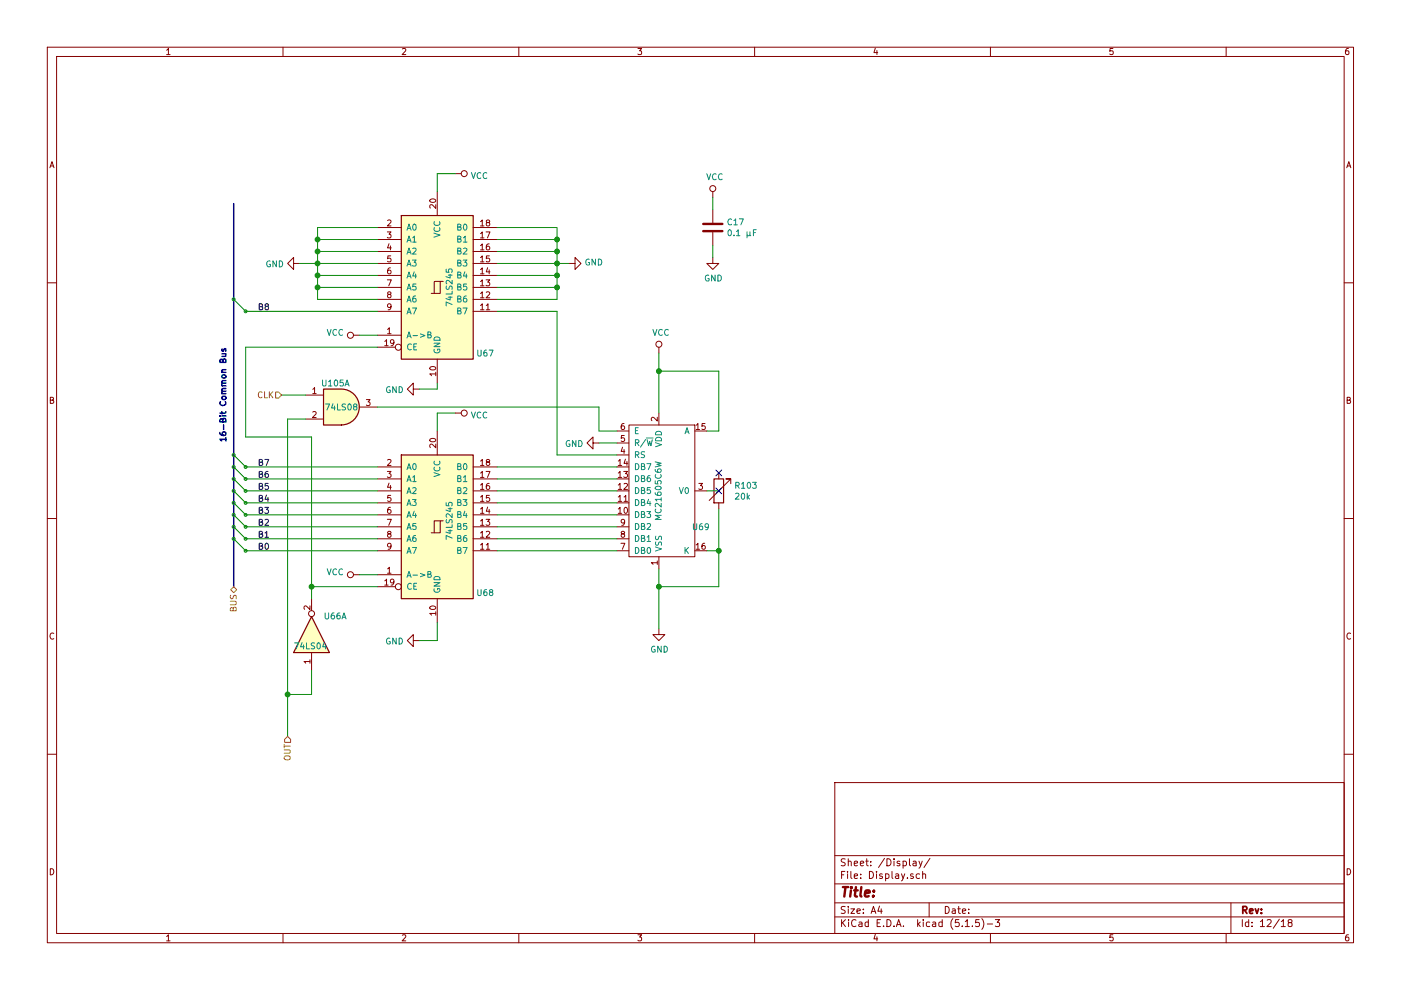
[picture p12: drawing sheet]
EESchema Schematic File Version 4
EELAYER 30 0
EELAYER END
$Descr A4 11693 8268
encoding utf-8
Sheet 12 18
Title ""
Date ""
Rev ""
Comp ""
Comment1 ""
Comment2 ""
Comment3 ""
Comment4 ""
$EndDescr
$Comp
L IDT_RAM:MC21605C6W U69
U 1 1
P 5500 4100
F 0 "U69" V 5800 4450 50  0000 C CNN
F 1 "MC21605C6W" H 5500 4100 50  0000 C CNN
F 2 "" H 5400 4150 50  0001 C CNN
F 3 "" H 5400 4150 50  0001 C CNN
	1    5500 4100
	0    1    1    0   
$EndComp
$Comp
L power:GND #PWR0169
U 1 1
P 5500 5250
F 0 "#PWR0169" H 5500 5000 50  0001 C CNN
F 1 "GND" H 5505 5077 50  0000 C CNN
F 2 "" H 5500 5250 50  0001 C CNN
F 3 "" H 5500 5250 50  0001 C CNN
	1    5500 5250
	1    0    0    -1  
$EndComp
Wire Wire Line
	5500 5250 5500 4900
Wire Wire Line
	5500 4900 6000 4900
Wire Wire Line
	6000 4900 6000 4600
Wire Wire Line
	6000 4600 5900 4600
Connection ~ 5500 4900
Wire Wire Line
	5500 4900 5500 4750
$Comp
L Device:R_Variable R103
U 1 1
P 6000 4100
F 0 "R103" H 6128 4146 50  0000 L CNN
F 1 "20k" H 6128 4055 50  0000 L CNN
F 2 "" V 5930 4100 50  0001 C CNN
F 3 "~" H 6000 4100 50  0001 C CNN
	1    6000 4100
	1    0    0    -1  
$EndComp
Wire Wire Line
	6000 4600 6000 4250
Connection ~ 6000 4600
NoConn ~ 6000 4100
Wire Wire Line
	6000 4100 5900 4100
NoConn ~ 6000 3950
$Comp
L power:VCC #PWR0168
U 1 1
P 5500 2950
F 0 "#PWR0168" H 5500 2800 50  0001 C CNN
F 1 "VCC" H 5517 3123 50  0000 C CNN
F 2 "" H 5500 2950 50  0001 C CNN
F 3 "" H 5500 2950 50  0001 C CNN
	1    5500 2950
	1    0    0    -1  
$EndComp
Wire Wire Line
	5500 2950 5500 3100
Wire Wire Line
	5900 3600 6000 3600
Wire Wire Line
	6000 3600 6000 3100
Wire Wire Line
	6000 3100 5500 3100
Connection ~ 5500 3100
Wire Wire Line
	5500 3100 5500 3450
$Comp
L 74xx:74LS245 U67
U 1 1
P 3650 2400
F 0 "U67" H 4050 1850 50  0000 C CNN
F 1 "74LS245" V 3750 2400 50  0000 C CNN
F 2 "" H 3650 2400 50  0001 C CNN
F 3 "http://www.ti.com/lit/gpn/sn74LS245" H 3650 2400 50  0001 C CNN
	1    3650 2400
	1    0    0    -1  
$EndComp
$Comp
L 74xx:74LS245 U68
U 1 1
P 3650 4400
F 0 "U68" H 4050 3850 50  0000 C CNN
F 1 "74LS245" V 3750 4450 50  0000 C CNN
F 2 "" H 3650 4400 50  0001 C CNN
F 3 "http://www.ti.com/lit/gpn/sn74LS245" H 3650 4400 50  0001 C CNN
	1    3650 4400
	1    0    0    -1  
$EndComp
Wire Wire Line
	4150 4600 5150 4600
Wire Wire Line
	5150 4500 4150 4500
Wire Wire Line
	4150 4400 5150 4400
Wire Wire Line
	5150 4300 4150 4300
Wire Wire Line
	4150 4200 5150 4200
Wire Wire Line
	5150 4100 4150 4100
Wire Wire Line
	4150 4000 5150 4000
Wire Wire Line
	5150 3900 4150 3900
Wire Wire Line
	5150 3800 4650 3800
Wire Wire Line
	4650 3800 4650 2600
Wire Wire Line
	4650 2600 4150 2600
Entry Wire Line
	1950 2500 2050 2600
Entry Wire Line
	1950 3800 2050 3900
Entry Wire Line
	1950 3900 2050 4000
Entry Wire Line
	1950 4000 2050 4100
Entry Wire Line
	1950 4100 2050 4200
Entry Wire Line
	1950 4200 2050 4300
Entry Wire Line
	1950 4300 2050 4400
Entry Wire Line
	1950 4400 2050 4500
Entry Wire Line
	1950 4500 2050 4600
Wire Wire Line
	2050 2600 3150 2600
$Comp
L power:VCC #PWR0165
U 1 1
P 3800 1450
F 0 "#PWR0165" H 3800 1300 50  0001 C CNN
F 1 "VCC" V 3817 1578 50  0000 L CNN
F 2 "" H 3800 1450 50  0001 C CNN
F 3 "" H 3800 1450 50  0001 C CNN
	1    3800 1450
	0    1    1    0   
$EndComp
Wire Wire Line
	3800 1450 3650 1450
Wire Wire Line
	3650 1450 3650 1600
$Comp
L power:GND #PWR0163
U 1 1
P 3500 3250
F 0 "#PWR0163" H 3500 3000 50  0001 C CNN
F 1 "GND" V 3505 3122 50  0000 R CNN
F 2 "" H 3500 3250 50  0001 C CNN
F 3 "" H 3500 3250 50  0001 C CNN
	1    3500 3250
	0    1    1    0   
$EndComp
Wire Wire Line
	3500 3250 3650 3250
$Comp
L power:VCC #PWR0166
U 1 1
P 3800 3450
F 0 "#PWR0166" H 3800 3300 50  0001 C CNN
F 1 "VCC" V 3817 3578 50  0000 L CNN
F 2 "" H 3800 3450 50  0001 C CNN
F 3 "" H 3800 3450 50  0001 C CNN
	1    3800 3450
	0    1    1    0   
$EndComp
Wire Wire Line
	3800 3450 3650 3450
Wire Wire Line
	3650 3450 3650 3600
$Comp
L power:GND #PWR0164
U 1 1
P 3500 5350
F 0 "#PWR0164" H 3500 5100 50  0001 C CNN
F 1 "GND" V 3505 5222 50  0000 R CNN
F 2 "" H 3500 5350 50  0001 C CNN
F 3 "" H 3500 5350 50  0001 C CNN
	1    3500 5350
	0    1    1    0   
$EndComp
Wire Wire Line
	3500 5350 3650 5350
Wire Wire Line
	3650 5350 3650 5200
Wire Wire Line
	3150 4600 2050 4600
Wire Wire Line
	2050 4500 3150 4500
Wire Wire Line
	3150 4400 2050 4400
Wire Wire Line
	2050 4300 3150 4300
Wire Wire Line
	3150 4200 2050 4200
Wire Wire Line
	2050 4100 3150 4100
Wire Wire Line
	3150 4000 2050 4000
Wire Wire Line
	2050 3900 3150 3900
$Comp
L power:VCC #PWR0162
U 1 1
P 3000 4800
F 0 "#PWR0162" H 3000 4650 50  0001 C CNN
F 1 "VCC" V 3018 4927 50  0000 L CNN
F 2 "" H 3000 4800 50  0001 C CNN
F 3 "" H 3000 4800 50  0001 C CNN
	1    3000 4800
	0    -1   -1   0   
$EndComp
Wire Wire Line
	3000 4800 3150 4800
$Comp
L power:VCC #PWR0161
U 1 1
P 3000 2800
F 0 "#PWR0161" H 3000 2650 50  0001 C CNN
F 1 "VCC" V 3018 2927 50  0000 L CNN
F 2 "" H 3000 2800 50  0001 C CNN
F 3 "" H 3000 2800 50  0001 C CNN
	1    3000 2800
	0    -1   -1   0   
$EndComp
Wire Wire Line
	3000 2800 3150 2800
Text Notes 1900 3700 1    50   ~ 10
16-Bit Common Bus
Text Label 2150 2600 0    50   ~ 0
B8
$Comp
L power:VCC #PWR?
U 1 1
P 5950 1650
AR Path="/5E34AD27/5F4D77B2" Ref="#PWR?"  Part="1" 
AR Path="/5F4881EC/5F4D77B2" Ref="#PWR0170"  Part="1" 
F 0 "#PWR0170" H 5950 1500 50  0001 C CNN
F 1 "VCC" H 5967 1823 50  0000 C CNN
F 2 "" H 5950 1650 50  0001 C CNN
F 3 "" H 5950 1650 50  0001 C CNN
	1    5950 1650
	1    0    0    -1  
$EndComp
$Comp
L power:GND #PWR?
U 1 1
P 5950 2150
AR Path="/5E34AD27/5F4D77B8" Ref="#PWR?"  Part="1" 
AR Path="/5F4881EC/5F4D77B8" Ref="#PWR0171"  Part="1" 
F 0 "#PWR0171" H 5950 1900 50  0001 C CNN
F 1 "GND" H 5955 1977 50  0000 C CNN
F 2 "" H 5950 2150 50  0001 C CNN
F 3 "" H 5950 2150 50  0001 C CNN
	1    5950 2150
	1    0    0    -1  
$EndComp
$Comp
L Device:C C?
U 1 1
P 5950 1900
AR Path="/5E34AD27/5F4D77BE" Ref="C?"  Part="1" 
AR Path="/5F4881EC/5F4D77BE" Ref="C17"  Part="1" 
F 0 "C17" H 6065 1946 50  0000 L CNN
F 1 "0.1 μF" H 6065 1855 50  0000 L CNN
F 2 "" H 5988 1750 50  0001 C CNN
F 3 "~" H 5950 1900 50  0001 C CNN
	1    5950 1900
	1    0    0    -1  
$EndComp
Wire Wire Line
	5950 1750 5950 1650
Wire Wire Line
	5950 2050 5950 2150
Text HLabel 2400 6150 3    50   Input ~ 0
OUT
Text HLabel 2350 3300 0    50   Input ~ 0
CLK
Text HLabel 1950 4900 3    50   BiDi ~ 0
BUS
Connection ~ 4650 2200
Wire Wire Line
	4650 2200 4150 2200
Wire Wire Line
	4650 2300 4650 2200
Wire Wire Line
	4150 2300 4650 2300
Connection ~ 4650 2000
Wire Wire Line
	4650 1900 4150 1900
Wire Wire Line
	4650 2000 4650 1900
Wire Wire Line
	4650 2100 4150 2100
Connection ~ 4650 2100
Wire Wire Line
	4650 2000 4650 2100
Wire Wire Line
	4150 2000 4650 2000
Wire Wire Line
	4750 2200 4650 2200
$Comp
L power:GND #PWR0167
U 1 1
P 4750 2200
F 0 "#PWR0167" H 4750 1950 50  0001 C CNN
F 1 "GND" V 4755 2072 50  0000 R CNN
F 2 "" H 4750 2200 50  0001 C CNN
F 3 "" H 4750 2200 50  0001 C CNN
	1    4750 2200
	0    -1   -1   0   
$EndComp
Connection ~ 2650 2000
Wire Wire Line
	2650 1900 3150 1900
Wire Wire Line
	2650 2000 2650 1900
Connection ~ 2650 2200
Wire Wire Line
	2650 2300 2650 2200
Wire Wire Line
	3150 2300 2650 2300
Wire Wire Line
	2650 2200 3150 2200
Wire Wire Line
	2650 2100 3150 2100
Connection ~ 2650 2100
Wire Wire Line
	2650 2000 2650 2100
Wire Wire Line
	3150 2000 2650 2000
$Comp
L power:GND #PWR0160
U 1 1
P 2500 2200
F 0 "#PWR0160" H 2500 1950 50  0001 C CNN
F 1 "GND" V 2505 2072 50  0000 R CNN
F 2 "" H 2500 2200 50  0001 C CNN
F 3 "" H 2500 2200 50  0001 C CNN
	1    2500 2200
	0    1    1    0   
$EndComp
Text Label 2150 4200 0    50   ~ 0
B4
Text Label 2150 4300 0    50   ~ 0
B3
Text Label 2150 4100 0    50   ~ 0
B5
Text Label 2150 4400 0    50   ~ 0
B2
Text Label 2150 4000 0    50   ~ 0
B6
Text Label 2150 4500 0    50   ~ 0
B1
Text Label 2150 4600 0    50   ~ 0
B0
Text Label 2150 3900 0    50   ~ 0
B7
Wire Wire Line
	3150 2400 2650 2400
Wire Wire Line
	2650 2400 2650 2300
Connection ~ 2650 2300
Wire Wire Line
	2500 2200 2650 2200
Wire Wire Line
	4150 2400 4650 2400
Wire Wire Line
	4650 2400 4650 2300
Connection ~ 4650 2300
$Comp
L 74xx:74LS08 U105
U 1 1
P 2850 3400
F 0 "U105" H 2800 3600 50  0000 C CNN
F 1 "74LS08" H 2850 3400 50  0000 C CNN
F 2 "" H 2850 3400 50  0001 C CNN
F 3 "http://www.ti.com/lit/gpn/sn74LS08" H 2850 3400 50  0001 C CNN
	1    2850 3400
	1    0    0    -1  
$EndComp
Wire Wire Line
	3650 3250 3650 3200
Wire Wire Line
	2350 3300 2550 3300
Wire Wire Line
	2550 3500 2400 3500
$Comp
L 74xx:74LS04 U66
U 1 1
P 2600 5300
F 0 "U66" V 2750 5200 50  0000 R CNN
F 1 "74LS04" V 2500 5450 50  0000 R CNN
F 2 "" H 2600 5300 50  0001 C CNN
F 3 "http://www.ti.com/lit/gpn/sn74LS04" H 2600 5300 50  0001 C CNN
	1    2600 5300
	0    -1   -1   0   
$EndComp
Wire Wire Line
	2400 5800 2600 5800
Wire Wire Line
	2600 5800 2600 5600
Connection ~ 2400 5800
Wire Wire Line
	2400 5800 2400 6150
Wire Wire Line
	2400 3500 2400 5800
Wire Wire Line
	2600 5000 2600 4900
Wire Wire Line
	2600 4900 3150 4900
Wire Wire Line
	2600 4900 2600 3650
Wire Wire Line
	2600 3650 2050 3650
Wire Wire Line
	2050 3650 2050 2900
Connection ~ 2600 4900
Wire Wire Line
	2050 2900 3150 2900
Wire Wire Line
	3150 3400 5000 3400
Wire Wire Line
	5000 3400 5000 3600
Wire Wire Line
	5000 3600 5150 3600
$Comp
L power:GND #PWR0140
U 1 1
P 5000 3700
F 0 "#PWR0140" H 5000 3450 50  0001 C CNN
F 1 "GND" V 5005 3572 50  0000 R CNN
F 2 "" H 5000 3700 50  0001 C CNN
F 3 "" H 5000 3700 50  0001 C CNN
	1    5000 3700
	0    1    1    0   
$EndComp
Wire Wire Line
	5000 3700 5150 3700
Wire Wire Line
	3150 2500 2650 2500
Wire Wire Line
	2650 2500 2650 2400
Connection ~ 2650 2400
Wire Wire Line
	4650 2400 4650 2500
Wire Wire Line
	4650 2500 4150 2500
Connection ~ 4650 2400
Wire Wire Line
	2650 2100 2650 2200
Wire Wire Line
	4650 2100 4650 2200
Wire Bus Line
	1950 1700 1950 4900
$EndSCHEMATC
